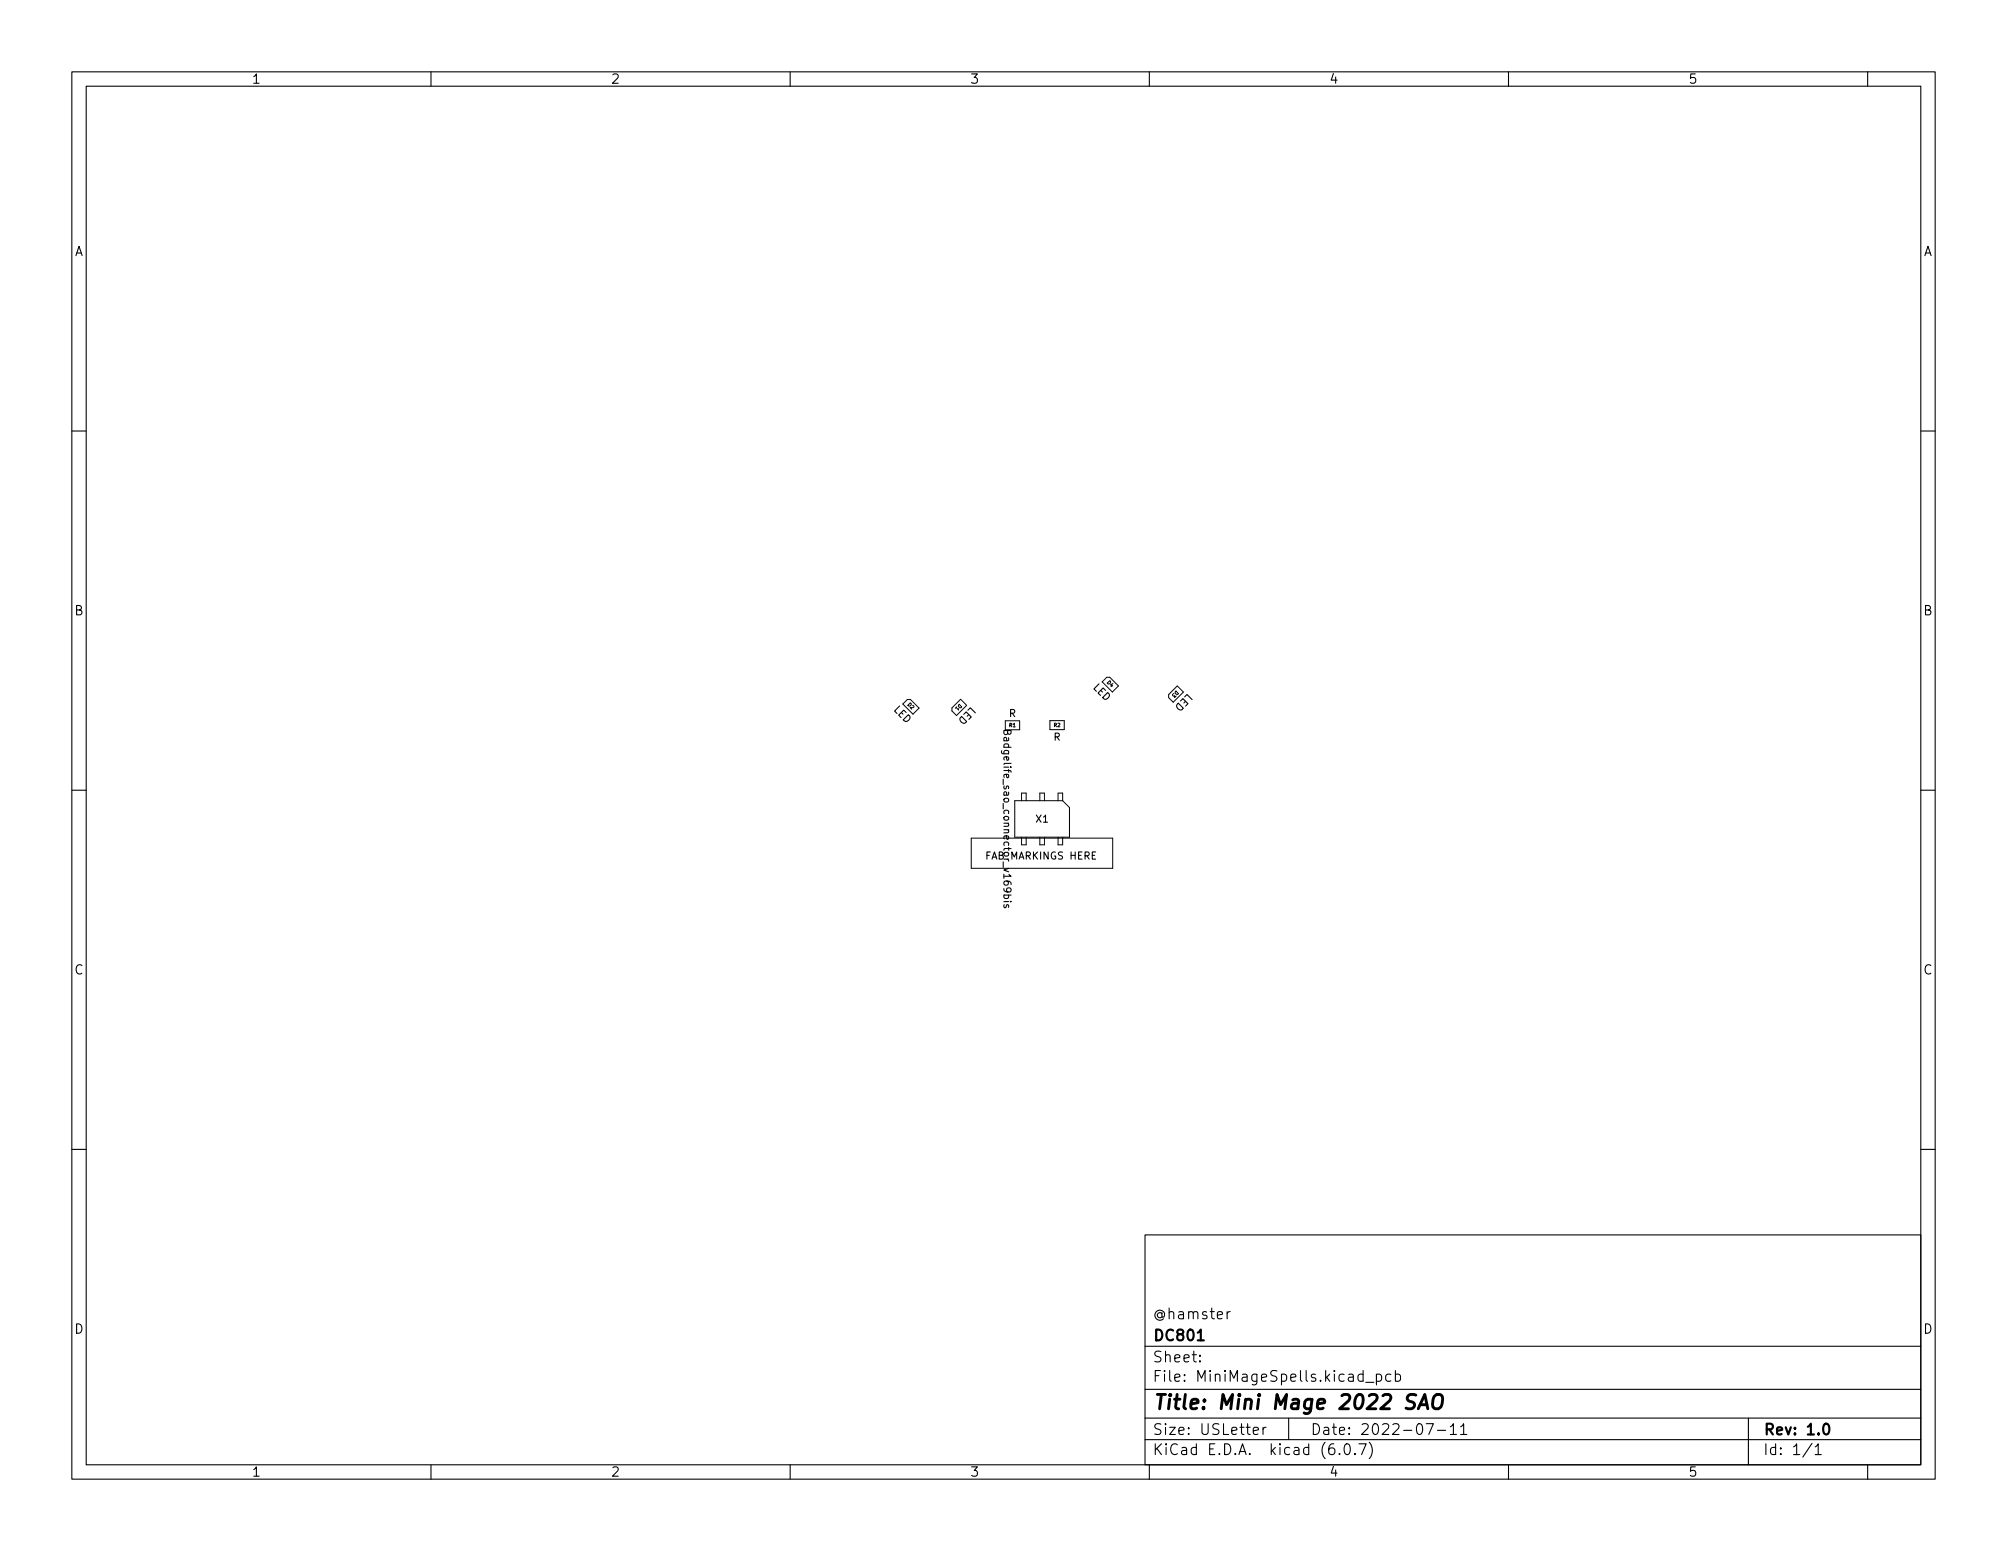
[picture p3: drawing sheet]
<svg xmlns="http://www.w3.org/2000/svg" width="279mm" height="216mm" viewBox="0 0 279 216" stroke-linecap="round" stroke-linejoin="round" font-family="sans-serif">
<g fill="none" stroke="#000" stroke-width=".15">
<path d="M10 10h259.4v195.9h-259.4zM12 12h255.4v191.9h-255.4zM60 10v2M110 10v2M160 10v2M210 10v2M260 10v2M10 60h2M267.4 60h2M10 110h2M140.3 101.7v.4l.2 .1h.2l.1-.5h-1v.4v.1l.3 .1 .2-.3M267.4 110h2"/>
<path d="M139.8 125.9v.4h.2l.2-.4 .2 .2v.2M10 160h2M267.4 160h2M159.4 171.9h108v32h-108zM159.4 197.4h108M159.4 193.4h108M159.4 187.4h108M167 189.4l.1 .1-.1 .1v-.1v-.1v.2M167 188.7h.1l-.1 .1v-.1v.1M170.8 182.6v1M171.3 182.6h-.3l-.2 .3M174.5 199.2l.7-.2-.1-.3h-.4l-.2 .2v.7l.2 .1 .4-.1"/>
<path d="M175.8 198.7v1M176.3 198.7h-.3l-.2 .3M179.4 197.4v3M190.1 192.4h1.2M191.6 191.4l.4-.1 .3 .3v.4l-.1 .2-.2 .1-.4-.1M191.6 191.3v1.5M193.6 191.4l-.4-.1-.3 .3v.4l.1 .2 .2 .1 .4-.1M194.3 191.4l.4-.1 .3 .3v.4l-.2 .2-.1 .1-.4-.1M194.3 190.8v1.5M198.5 198.2h1l-.6 1.5M200.1 199.1h1.2M201.9 198.6l.4-.4v1.5"/>
<path d="M201.9 199.7h.9M203.3 198.6l.5-.4v1.5M203.3 199.7h.9M243.4 197.4v6.5M60 203.9v2M110 203.9v2M159.4 200.4h108M160 203.9v2M186.5 202.3v.1v.1l-.1-.1 .1-.1v.2M187.3 201a.36 .36 0 0 1 .6 .3 .77 .77 0 0 1-.4 1.2 1 1 0 0 1-.2-1.5zM188.6 202.3l.1 .1-.1 .1-.1-.1 .1-.1v.2M189.2 201h1l-.7 1.5"/>
<path d="M190.6 200.8a1.72 1.72 0 0 1 0 2.2M210 203.9v2M252.3 200.9l-1.3 1.9M252.7 201.4l.4-.4v1.5M252.7 202.5h.8M260 203.9v2"/>
</g>
<path d="M166.7 186.6h.9M254 198.2a.36 .36 0 0 1 .6 .3 .77 .77 0 0 1-.4 1.2 1 1 0 0 1-.2-1.5z" fill="none" stroke="#000" stroke-width=".3"/>
<path d="M197.1 194.2a.85 .85 0 0 0-1.1 .1 .45 .45 0 0 0 .2 .8l.4 .1a.49 .49 0 0 1 .3 .5 .49 .49 0 0 1-.4 .4l-.8-.1M197.4 196.1l1-2 .4 2M197.7 195.5h.9M199.6 194.4a.69 .69 0 0 1 1.2 0 1.66 1.66 0 0 1-.4 1.6l-.2 .1-.6-.1a1.5 1.5 0 0 1 0-1.6z" fill="none" stroke="#000" stroke-width=".4"/>
<g fill="none" stroke="#000" stroke-width=".14">
<path d="M125.7 98l.6-.6h.4l1.2 1.2-.8 .8M134.6 98.2l-.9-.9-1.2 1.2v.5l.7 .6M153.4 94.9l.7-.6h.4l1.2 1.2-.8 .8M164.7 96.3l-.8-.8-1.2 1.2v.4l.6 .7M135.2 116.7h19.7v4.2h-19.7zM139.9 100.3h2v1.3h-2zM141.3 111.5h6.6l1 .9v4.1h-7.6zM142.2 111.5v-1.1h.7v1.1M142.2 116.5v1.1h.7v-1.1M144.8 111.5v-1.1h.6v1.1M144.8 116.5v1.1h.6v-1.1M146.2 100.3h2v1.3h-2z"/>
<path d="M147.3 111.5v-1.1h.6v1.1M147.3 116.5v1.1h.6v-1.1"/>
</g>
<text font-size="2.8" x="160.4" y="196.2">Title: Mini Mage 2022 SAO</text>
<g font-size="2.1">
<text x="160.4" y="183.6">@hamster</text>
<text x="160.4" y="189.7">Sheet:</text>
<text x="160.4" y="186.7">DC801</text>
<text x="160.4" y="192.4">File: MiniMageSpells.kicad_pcb</text>
<text x="160.4" y="202.5">KiCad E.D.A. kicad (6.0.7)</text>
<text x="160.4" y="199.7">Size: USLetter</text>
<text x="182.4" y="199.7">Date: 2022-07-11</text>
<text x="245.4" y="199.7">Rev: 1.0</text>
<text x="245.4" y="202.5">Id: 1/1</text>
</g>
<g font-size="1.8">
<text x="35" y="11.6">1</text>
<text x="85" y="11.6">2</text>
<text x="135" y="11.6">3</text>
<text x="185" y="11.6">4</text>
<text x="235" y="11.6">5</text>
<text x="10.3" y="35.6">A</text>
<text x="267.7" y="35.6">A</text>
<text x="10.3" y="85.7">B</text>
<text x="267.7" y="85.7">B</text>
<text x="10.3" y="135.6">C</text>
<text x="267.7" y="135.6">C</text>
<text x="10.3" y="185.7">D</text>
<text x="267.7" y="185.7">D</text>
<text x="35" y="205.6">1</text>
<text x="85" y="205.6">2</text>
<text x="135" y="205.6">3</text>
<text x="185" y="205.6">4</text>
<text x="235" y="205.6">5</text>
</g>
<g font-size="1.4">
<text x="152.1" y="95.7" transform="rotate(45 152.1 95.7)">LED</text>
<text x="124.3" y="98.8" transform="rotate(45 124.3 98.8)">LED</text>
<text x="135.2" y="98.3" transform="rotate(135 135.2 98.3)">LED</text>
<text x="140.4" y="99.8">R</text>
<text x="165.4" y="96.4" transform="rotate(135 165.4 96.4)">LED</text>
<text x="139.7" y="102.6" transform="rotate(90 139.7 102.6)">Badgelife_sao_connector_v169bis</text>
<text x="146.7" y="103.1">R</text>
<text x="137.4" y="119.6">FAB MARKINGS HERE</text>
<text x="144.2" y="114.5">X1</text>
</g>
<g font-size=".7">
<text x="154.1" y="95.1" transform="rotate(45 154.1 95.1)">D4</text>
<text x="126.3" y="98.1" transform="rotate(45 126.3 98.1)">D2</text>
<text x="133.6" y="98" transform="rotate(135 133.6 98)">D1</text>
<text x="140.5" y="101.2">R1</text>
<text x="146.7" y="101.2">R2</text>
<text x="163.7" y="96.1" transform="rotate(135 163.7 96.1)">D3</text>
</g>
</svg>
